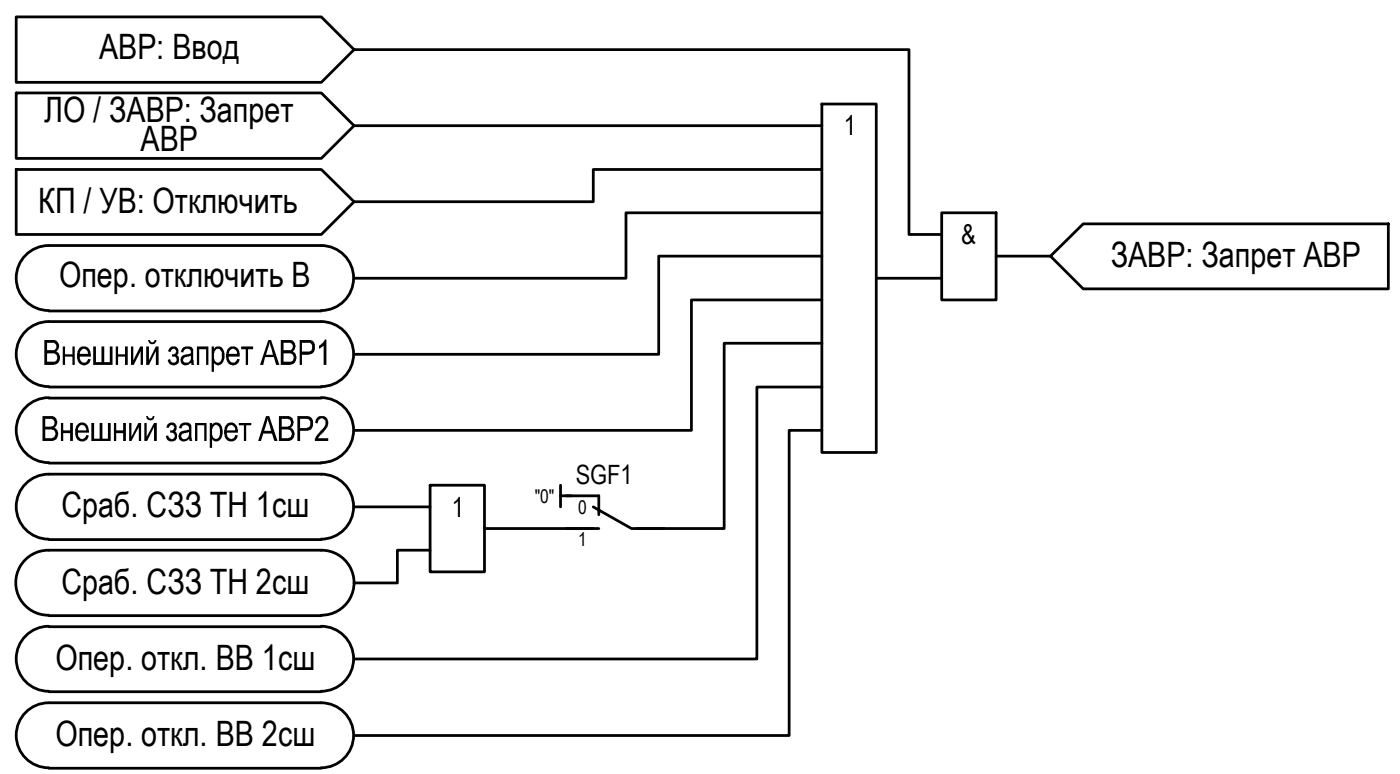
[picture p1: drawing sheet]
<svg xmlns="http://www.w3.org/2000/svg" width="129mm" height="71mm" viewBox="0 0 129 71" stroke-linecap="round" stroke-linejoin="round" font-family="sans-serif">
<!-- layer: 0 -->
<g fill="none" stroke="#000" stroke-width=".25">
<path d="M1.5 8.5h28l3 3-3 3h-28zM1.5 15.6h28l3 2.9-3 3h-28zM32.5 4.6l-3 3h-28v-6h28l3 3h51v16.9h3M32.5 11.5h43M75.5 9.6h5v32h-5zM75.5 19.5h-18v6.1h-25M75.5 15.6h-21v2.9h-22M86.5 19.5h5v8h-5zM4.5 29.5a2.98 2.98 0 0 0-3 3 2.98 2.98 0 0 0 3 3M4.5 36.5a2.98 2.98 0 0 0-3 3 2.98 2.98 0 0 0 3 3M4.5 22.5a2.98 2.98 0 0 0-3 3 2.98 2.98 0 0 0 3 3M4.5 29.5h25"/>
<path d="M4.5 35.5h25M4.5 36.6h25M4.5 22.5h25M4.5 28.6h25M29.5 29.5a2.98 2.98 0 0 1 3 3 2.98 2.98 0 0 1-3 3M29.5 36.5a2.98 2.98 0 0 1 3 3 2.98 2.98 0 0 1-3 3M29.5 22.5a2.98 2.98 0 0 1 3 3 2.98 2.98 0 0 1-3 3M75.5 31.5h-9v17h-8M75.5 35.5h-6v25h-37M75.5 39.5h-3v28h-40M75.5 23.5h-15v9h-28M75.5 27.5h-12v12h-31"/>
<path d="M80.5 25.6h6M91.5 23.5h5M96.5 23.5l3-2.9h28v5.9h-28zM4.5 50.5a2.98 2.98 0 0 0-3.1 3 2.98 2.98 0 0 0 3.1 3M4.5 43.5a2.98 2.98 0 0 0-3 3 2.98 2.98 0 0 0 3 3M4.5 57.5a2.98 2.98 0 0 0-3 3 2.98 2.98 0 0 0 3 3M4.5 43.5h25M4.5 49.6h25M4.5 50.5h25M4.5 56.5h25M4.5 57.6h25M4.5 42.5h25"/>
<path d="M29.5 43.5a2.98 2.98 0 0 1 3 3 2.98 2.98 0 0 1-3 3M29.5 57.5a2.98 2.98 0 0 1 3 3 2.98 2.98 0 0 1-3 3M29.5 50.5a2.98 2.98 0 0 1 3 3 2.98 2.98 0 0 1-3 3M32.5 46.6h7M39.5 44.6h5v7.9h-5zM39.5 50.5h-3v3h-4M44.5 48.5h10M51.5 44.6v2M51.5 45.5h1M4.5 64.5a2.98 2.98 0 0 0-3 3 2.98 2.98 0 0 0 3 3M4.5 63.5h25M4.5 64.5h25"/>
<path d="M4.5 70.6h25M29.5 64.5a2.98 2.98 0 0 1 3 3 2.98 2.98 0 0 1-3 3"/>
</g>
<path d="M52 45.5h3v1.8M52 48.5h3M54.5 46.6l3.5 1.9h3" fill="none" stroke="#000" stroke-width=".25"/>
<!-- layer: TEXT -->
<g fill="#000">
<path d="M5.6 38.8h.2v.7h.6v-.7h.3v1.7h-.3v-.7h-.6v.7h-.2zM5.8 31.8h.2v.7h.7v-.7h.2v1.7h-.2v-.7h-.7v.7h-.2zM8.4 38.8h.2v1.5h.6v-1.5h.2v1.5h.5v-1.5h.3v1.7h-1.8zM8.6 31.8h.2v1.5h.5v-1.5h.3v1.5h.5v-1.5h.2v1.7h-1.7zM10.5 38.8h.2v.7h.6v-.7h.3v1.7h-.3v-.7h-.6v.7h-.2zM10.6 31.8h.2v.7h.7v-.7h.2v1.7h-.2v-.7h-.7v.7h-.2zM11.9 38.8h.2v1.3l.6-1.3h.3v1.7h-.3v-1.3l-.6 1.3h-.2zM12 31.8h.2v1.3l.7-1.3h.2v1.7h-.2v-1.3l-.6 1.3h-.3zM15.4 39a.49 .49 0 0 1 .7-.1 .49 .49 0 0 1 0 .8 .51 .51 0 0 1-.1 .8 .51 .51 0 0 1-.8-.5h.3a.31 .31 0 0 0 .3 .3 .31 .31 0 0 0 .3-.4 .31 .31 0 0 0-.5-.2l.1-.2a.25 .25 0 0 0 .3-.2 .25 .25 0 0 0-.2-.3 .25 .25 0 0 0-.3 .3h-.2zM15.5 32a.48 .48 0 0 1 .7-.1 .48 .48 0 0 1 .1 .7 .53 .53 0 0 1-.1 .9 .53 .53 0 0 1-.8-.5h.2a.29 .29 0 0 0 .2 .3 .29 .29 0 0 0 .4-.2 .29 .29 0 0 0-.2-.3h-.2v-.3a.26 .26 0 0 0 .4-.2 .26 .26 0 0 0-.4-.2l-.1 .2h-.2zM17.9 38.8h1.1v1.7h-.2v-1.4h-.7v1.4h-.2zM18.1 31.8h1v1.7h-.2v-1.4h-.6v1.4h-.2z"/>
<path d="M21.9 38.8h1.2v.3h-.5v1.4h-.2v-1.4h-.5zM22.1 31.8h1.1v.3h-.4v1.4h-.2v-1.4h-.5z"/>
<path d="M4.1 31.2h.7a.57 .57 0 0 1 .6 .4 .57 .57 0 0 1-.2 .7 .65 .65 0 0 1 .3 .8 .65 .65 0 0 1-.7 .4h-.7zM4.3 31.5v.7h.4a.35 .35 0 0 0 .5-.4 .35 .35 0 0 0-.5-.3zM4.3 32.5v.7h.5a.4 .4 0 0 0 .5-.4 .4 .4 0 0 0-.6-.3z"/>
<path d="M7.1 39h.1a.58 .58 0 0 1 .6-.1 .58 .58 0 0 1 .3 .6l.1 .2-1 .1a.39 .39 0 0 0 .2 .5 .39 .39 0 0 0 .5-.2v-.2l.2 .1a.62 .62 0 0 1-.7 .5 .62 .62 0 0 1-.5-.7v-.4zM7.4 39.1l-.2 .3v.1h.7a.42 .42 0 0 0-.5-.4z"/>
<path d="M7.3 32a.64 .64 0 0 1 .7-.1 .64 .64 0 0 1 .3 .6v.3h-1a.4 .4 0 0 0 .3 .5 .4 .4 0 0 0 .5-.3h.2v.2a.65 .65 0 0 1-.8 .3 .65 .65 0 0 1-.4-.8v-.5zM7.5 32.1l-.1 .1-.1 .3h.8a.41 .41 0 0 0-.6-.4z"/>
<path d="M13.3 38.8h.2v1.3l.6-1.3h.3v1.7h-.3v-1.3l-.6 1.3h-.2zM13.4 38.2h.2a.21 .21 0 0 0 .2 .2 .21 .21 0 0 0 .2-.2h.2a.38 .38 0 0 1-.4 .4 .38 .38 0 0 1-.4-.4z"/>
<path d="M13.4 31.8h.3v1.3l.6-1.3h.3v1.7h-.3v-1.3l-.6 1.3h-.3zM13.6 31.2h.2a.21 .21 0 0 0 .2 .2 .21 .21 0 0 0 .2-.2h.2a.38 .38 0 0 1-.4 .4 .38 .38 0 0 1-.4-.4z"/>
<path d="M16.7 32h.1a.67 .67 0 0 1 .9 .1l.1 1.4h-.2v-.2h-.1a.51 .51 0 0 1-.9-.1 .51 .51 0 0 1 .6-.7 .28 .28 0 0 0 .3-.3 .28 .28 0 0 0-.4-.2l-.2 .2v.2l-.3-.1zM16.9 32.8a.3 .3 0 0 0 .1 .5 .3 .3 0 0 0 .4-.1l.1-.2v-.3z"/>
<path d="M19.4 31.8h.2v.3a.49 .49 0 0 1 .6-.3 .49 .49 0 0 1 .4 .6v.5l-.1 .2a.5 .5 0 0 1-.3 .4 .5 .5 0 0 1-.6-.2v.8h-.2zM19.9 32l-.2 .3-.1 .4a.42 .42 0 0 0 .6 .6l.1-.2 .1-.4a.48 .48 0 0 0-.5-.7z"/>
<path d="M20.8 39a.66 .66 0 0 1 .7-.1 .66 .66 0 0 1 .4 .7v.1h-1.1a.47 .47 0 0 0 .6 .6l.1-.1 .1-.3 .3 .1a.64 .64 0 0 1-.8 .5 .64 .64 0 0 1-.5-.7v-.5zM21 39.1l-.2 .4h.8a.4 .4 0 0 0-.2-.4 .4 .4 0 0 0-.4 0z"/>
<path d="M21 32a.61 .61 0 0 1 .7-.1 .61 .61 0 0 1 .3 .7v.2h-1a.4 .4 0 0 0 .3 .5 .4 .4 0 0 0 .5-.3h.2a.65 .65 0 0 1-.7 .5 .65 .65 0 0 1-.5-.7v-.5zM21.2 32.1l-.2 .4h.8a.38 .38 0 0 0-.2-.4 .38 .38 0 0 0-.4 0z"/>
<path d="M24.6 31.2h.3l.8 2.3h-.3l-.2-.7h-.9l-.1 .7h-.3zM24.8 31.4l-.4 1.2h.7z"/>
<path d="M25.8 31.2h.7a.56 .56 0 0 1 .6 .4 .56 .56 0 0 1-.3 .7 .65 .65 0 0 1 .4 .7 .65 .65 0 0 1-.7 .5h-.7zM26 31.5v.7h.5a.35 .35 0 0 0 .4-.4 .35 .35 0 0 0-.5-.3zM26 32.5v.7h.5a.39 .39 0 0 0 .5-.4 .39 .39 0 0 0-.5-.3z"/>
<path d="M27.5 31.2h.7a.67 .67 0 0 1 .7 .5 .67 .67 0 0 1-.2 .8l-.3 .1h-.7v.9h-.2zM27.7 31.5v.8h.5a.4 .4 0 0 0 .5-.4 .4 .4 0 0 0-.5-.4z"/>
<path d="M3.9 38.2h.7a.61 .61 0 0 1 .6 .4 .61 .61 0 0 1-.2 .7l.1 .1a.65 .65 0 0 1 .2 .7 .65 .65 0 0 1-.7 .4h-.7zM4.2 38.5v.7h.4a.37 .37 0 0 0 .4-.4 .37 .37 0 0 0-.5-.3zM4.2 39.4v.8h.4a.41 .41 0 0 0 .5-.4 .41 .41 0 0 0-.5-.4z"/>
<path d="M16.6 39l.3-.2a.52 .52 0 0 1 .7 .6v.8l.1 .3h-.3v-.2a.51 .51 0 0 1-.9 .1 .51 .51 0 0 1 .3-.8l.1-.1a.28 .28 0 0 0 .4 0 .28 .28 0 0 0 0-.4 .37 .37 0 0 0-.4-.1 .37 .37 0 0 0-.2 .4l-.3-.1zM16.8 39.8a.29 .29 0 0 0 0 .5 .29 .29 0 0 0 .4-.1l.2-.3v-.2z"/>
<path d="M19.3 38.8h.2v.3a.51 .51 0 0 1 .6-.2 .51 .51 0 0 1 .3 .5v.6a.52 .52 0 0 1-.4 .5 .52 .52 0 0 1-.5-.2v.8h-.2zM19.7 39.1h-.1a.89 .89 0 0 0 .1 1.2 .52 .52 0 0 0 .5-.8 .4 .4 0 0 0-.5-.4z"/>
<path d="M24.4 38.2h.3l.8 2.3h-.3l-.2-.7h-.8l-.2 .7h-.3zM24.6 38.5l-.3 1.1h.6z"/>
<path d="M25.6 38.2h.7a.56 .56 0 0 1 .6 .4 .56 .56 0 0 1-.2 .7 .63 .63 0 0 1 .3 .8 .63 .63 0 0 1-.7 .4h-.7zM25.9 38.5v.7h.4a.37 .37 0 0 0 .4-.4 .37 .37 0 0 0-.4-.3zM25.9 39.4v.8h.4a.41 .41 0 0 0 .5-.4 .41 .41 0 0 0-.5-.4z"/>
<path d="M27.3 38.2h.9a.68 .68 0 0 1 .6 .6 .68 .68 0 0 1-.5 .7l-.7 .1v.9h-.3zM27.6 38.5v.8h.5a.42 .42 0 0 0 .4-.4 .42 .42 0 0 0-.4-.4z"/>
</g>
<g font-size="3.2">
<text x="9.1" y="5.4">АВР: Ввод</text>
<text x="4.1" y="11.2">ЛО / ЗАВР: Запрет</text>
<text x="12.9" y="13.9">АВР</text>
<text x="3.5" y="19.5">КП / УВ: Отключить</text>
<text x="5.4" y="26.4">Опер. отключить В</text>
<text x="102" y="24.5">ЗАВР: Запрет АВР</text>
<text x="29" y="33.5">1</text>
<text x="28.8" y="40.5">2</text>
<text x="5.6" y="47.5">Сраб. СЗЗ ТН 1сш</text>
<text x="5.6" y="54.5">Сраб. СЗЗ ТН 2сш</text>
<text x="5.1" y="61.5">Опер. откл. ВВ 1сш</text>
<text x="5.1" y="68.5">Опер. откл. ВВ 2сш</text>
</g>
<g font-size="2.5">
<text x="77.5" y="12.4">1</text>
<text x="88.3" y="22.4">&amp;</text>
<text x="41.5" y="47.4">1</text>
</g>
<text font-size="2.4" x="52.9" y="44.4">SGF1</text>
<g font-size="1.7">
<text x="49.1" y="46.2">&quot;0&quot;</text>
<text x="53.1" y="47.2">0</text>
<text x="53.1" y="50.2">1</text>
</g>
</svg>
